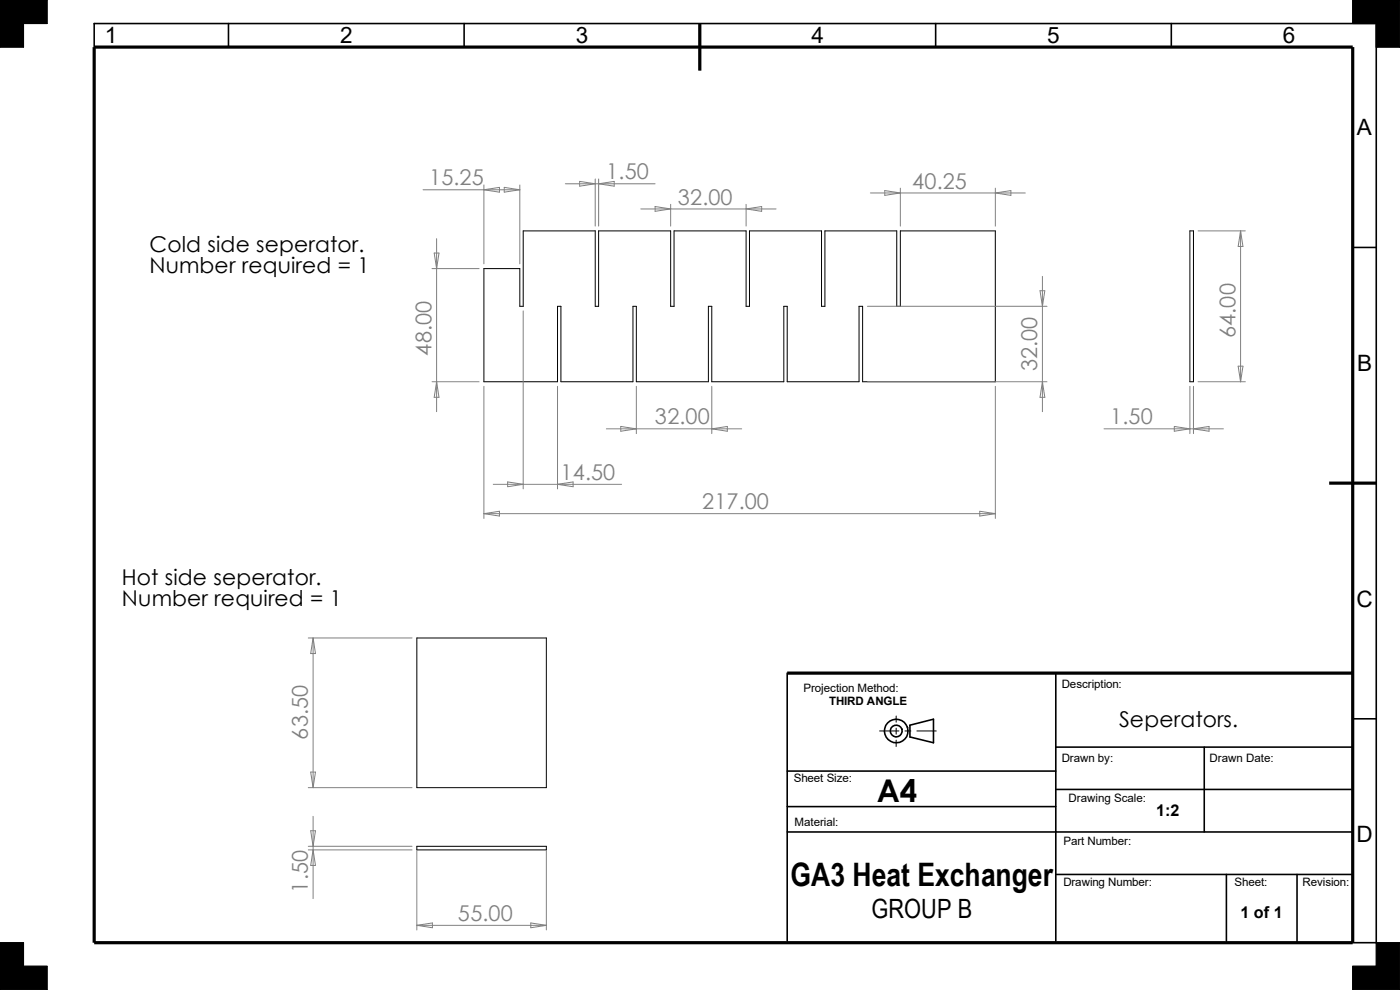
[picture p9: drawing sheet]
<svg xmlns="http://www.w3.org/2000/svg" width="297mm" height="210mm" viewBox="0 0 297 210" stroke-linecap="round" stroke-linejoin="round" font-family="sans-serif">
<g fill="none" stroke="#000" stroke-width=".21">
<path d="M0 0h10v5h-5v5h-5M287 0h10v10h-5v-5h-5zM102.7 57h7.6v8h.7v-16h15.3v16h.7v-16h15.3v16h.7v-16h15.3v16h.7v-16h15.3v16h.7v-16h15.2v16h.8v-16h20.2v32h-28.2v-16h-.8v16h-15.2v-16h-.7v16h-15.3v-16h-.7v16h-15.3v-16h-.7v16h-15.3v-16h-.7v16h-15.6zM252.4 49h.8v32h-.8zM88.4 135.3h27.5v31.8h-27.5zM186.6 155.1h4.1M190.1 151.9v1.3M190.1 154.5v1.2M190.1 157v1.4M192 155.1h1.3M194.5 155.1h4.1M88.4 179.5h27.5v.8h-27.5z"/>
<path d="M0 200h5v5h5v5h-10zM287 205h5v-5h5v10h-10z"/>
</g>
<g fill="#000" stroke="#000" stroke-width=".21">
<path d="M0 0h10v5h-5v5h-5z" fill-rule="evenodd"/>
<path d="M287 0h10v10h-5v-5h-5z" fill-rule="evenodd"/>
<path d="M287 205h5v-5h5v10h-10z" fill-rule="evenodd"/>
<path d="M0 200h5v5h5v5h-10z" fill-rule="evenodd"/>
</g>
<g fill="none" stroke="#000" stroke-width=".34">
<path d="M20 10v-5h272v195h-5M48.5 5v5M98.5 5v5M198.5 5v5M248.5 5v5M287 52.5h5M167 142.8v56.8M193 153.8l5-1.2v5l-5-1.3zM224 158.5h63M224 142.8v56.8M255.5 158.5v18M287 152.5h5"/>
<path d="M167 171.1h57M167 176.5h120M167 163.6h57M224 167.5h63M224 185.5h63M260.2 185.5v14.5M275.2 185.5v14.5"/>
<circle cx="190.1" cy="155.1" r="2.51"/>
<circle cx="190.2" cy="155.1" r="1.25"/>
</g>
<path d="M20 10h267v190h-267zM148.5 5v10M282 102.5h10M167 142.8h120" fill="none" stroke="#000" stroke-width=".68" stroke-linecap="butt"/>
<g fill="none" stroke="#808080" stroke-width=".21">
<path d="M102.7 39.2v16.8M107 39.8l3.3 .5-3.3 .5zM110.3 39.2v16.8M119.9 39h19.1M123 38.5l3.3 .5-3.3 .5zM126.3 38v10M127 39l3.3-.5v1zM127 38v10M191 39.9v8.1M211.2 39.9v8.1M89.7 40.3h20.6M91.7 57h9.9"/>
<path d="M92.1 53.7h1l-.5 3.3zM92.6 50.6v36.7M102.7 40.3l3.3-.5v1zM135.9 44.3h28.7M139 43.8l3.3 .5-3.3 .5zM142.3 43.3v4.7M158.3 44.3l3.3-.5v1zM158.3 43.3v4.7M184.7 40.9h32.8M187.7 40.4l3.3 .5-3.3 .5zM211.2 40.9l3.3-.5v1zM221.1 58.6v28.7"/>
<path d="M254.2 49h10M263.2 49l.5 3.3h-1zM263.2 49v32M111 66v37.7M184 65h38.1M220.6 61.7h1.1l-.6 3.3zM262.7 77.7h1l-.5 3.3zM91.7 81h9.9M92.6 81l.5 3.3h-1zM102.7 82v28M118.3 82v21.7M128.7 91h28.7"/>
<path d="M131.7 90.5l3.3 .5-3.3 .5zM135 82v10M151 82v10M151 91l3.3-.5v1zM184 81h38.1M211.2 82v28M221.1 81l.6 3.3h-1.1zM234.2 91h25.3M249.1 90.5l3.3 .5-3.3 .5zM252.4 82v10M253.2 82v10M253.2 91l3.3-.5v1z"/>
<path d="M254.2 81h10M102.7 109l3.3-.5v1zM102.7 109h108.5M104.6 102.7h27.3M107.7 102.2l3.3 .5-3.3 .6zM118.3 102.7l3.3-.5v1.1zM207.9 108.5l3.3 .5-3.3 .5zM65.4 135.3h22M66.4 135.3v31.8M66.4 135.3l.5 3.3h-1zM65.4 179.5h22M65.4 167.1h22"/>
<path d="M65.9 176.2h1l-.5 3.3zM65.9 163.8h1l-.5 3.3zM66.4 173.2v17.4M65.4 180.3h22M66.4 180.3l.5 3.3h-1zM88.4 180.6v16.7M88.4 196.3h27.5M88.4 196.3l3.3-.5v1zM112.6 195.8l3.3 .5-3.3 .5zM115.9 180.6v16.7"/>
</g>
<text font-size="6.9" x="167.7" y="188">GA3 Heat Exchanger</text>
<text font-size="6.6" x="186" y="170.1">A4</text>
<text font-size="5.6" x="184.9" y="194.8">GROUP B</text>
<g font-size="4.8">
<text x="22.2" y="9.2">1</text>
<text x="72.2" y="9.2">2</text>
<text x="122.2" y="9.2">3</text>
<text x="172.2" y="9.2">4</text>
<text x="222.1" y="9.2">5</text>
<text x="272.2" y="9.2">6</text>
<text x="287.9" y="28.7">A</text>
<text x="287.9" y="78.7">B</text>
<text x="287.8" y="128.7">C</text>
<text x="287.8" y="178.7">D</text>
</g>
<g font-size="4.6" fill="#808080">
<text x="91" y="39.3">15.25</text>
<text x="128.6" y="38.1">1.50</text>
<text x="193.5" y="40">40.25</text>
<text x="143.8" y="43.4">32.00</text>
<text x="262.1" y="71.8" transform="rotate(-90 262.1 71.8)">64.00</text>
<text x="91.5" y="75.4" transform="rotate(-90 91.5 75.4)">48.00</text>
<text x="220" y="78.8" transform="rotate(-90 220 78.8)">32.00</text>
<text x="138.9" y="90">32.00</text>
<text x="235.5" y="90">1.50</text>
<text x="118.9" y="101.8">14.50</text>
<text x="148.9" y="108">217.00</text>
<text x="65.3" y="156.9" transform="rotate(-90 65.3 156.9)">63.50</text>
<text x="65.3" y="189.3" transform="rotate(-90 65.3 189.3)">1.50</text>
<text x="97.2" y="195.4">55.00</text>
</g>
<g font-size="4.6">
<text x="31.7" y="53.4">Cold side seperator.</text>
<text x="31.7" y="58">Number required = 1</text>
<text x="25.9" y="124.2">Hot side seperator.</text>
<text x="25.9" y="128.7">Number required = 1</text>
<text x="237.4" y="154.3">Seperators.</text>
</g>
<g font-size="3.4">
<text x="245.3" y="173">1:2</text>
<text x="263.1" y="194.8">1 of 1</text>
</g>
<g font-size="2.5">
<text x="170.5" y="146.8">Projection Method:</text>
<text x="175.9" y="149.5">THIRD ANGLE</text>
<text x="225.3" y="146">Description:</text>
<text x="225.3" y="161.5">Drawn by:</text>
<text x="256.6" y="161.5">Drawn Date:</text>
<text x="168.4" y="165.9">Sheet Size:</text>
<text x="226.7" y="170.2">Drawing Scale:</text>
<text x="168.6" y="175.2">Material:</text>
<text x="225.6" y="179.2">Part Number:</text>
<text x="225.6" y="187.9">Drawing Number:</text>
<text x="261.9" y="187.9">Sheet:</text>
<text x="276.3" y="187.9">Revision:</text>
</g>
</svg>
